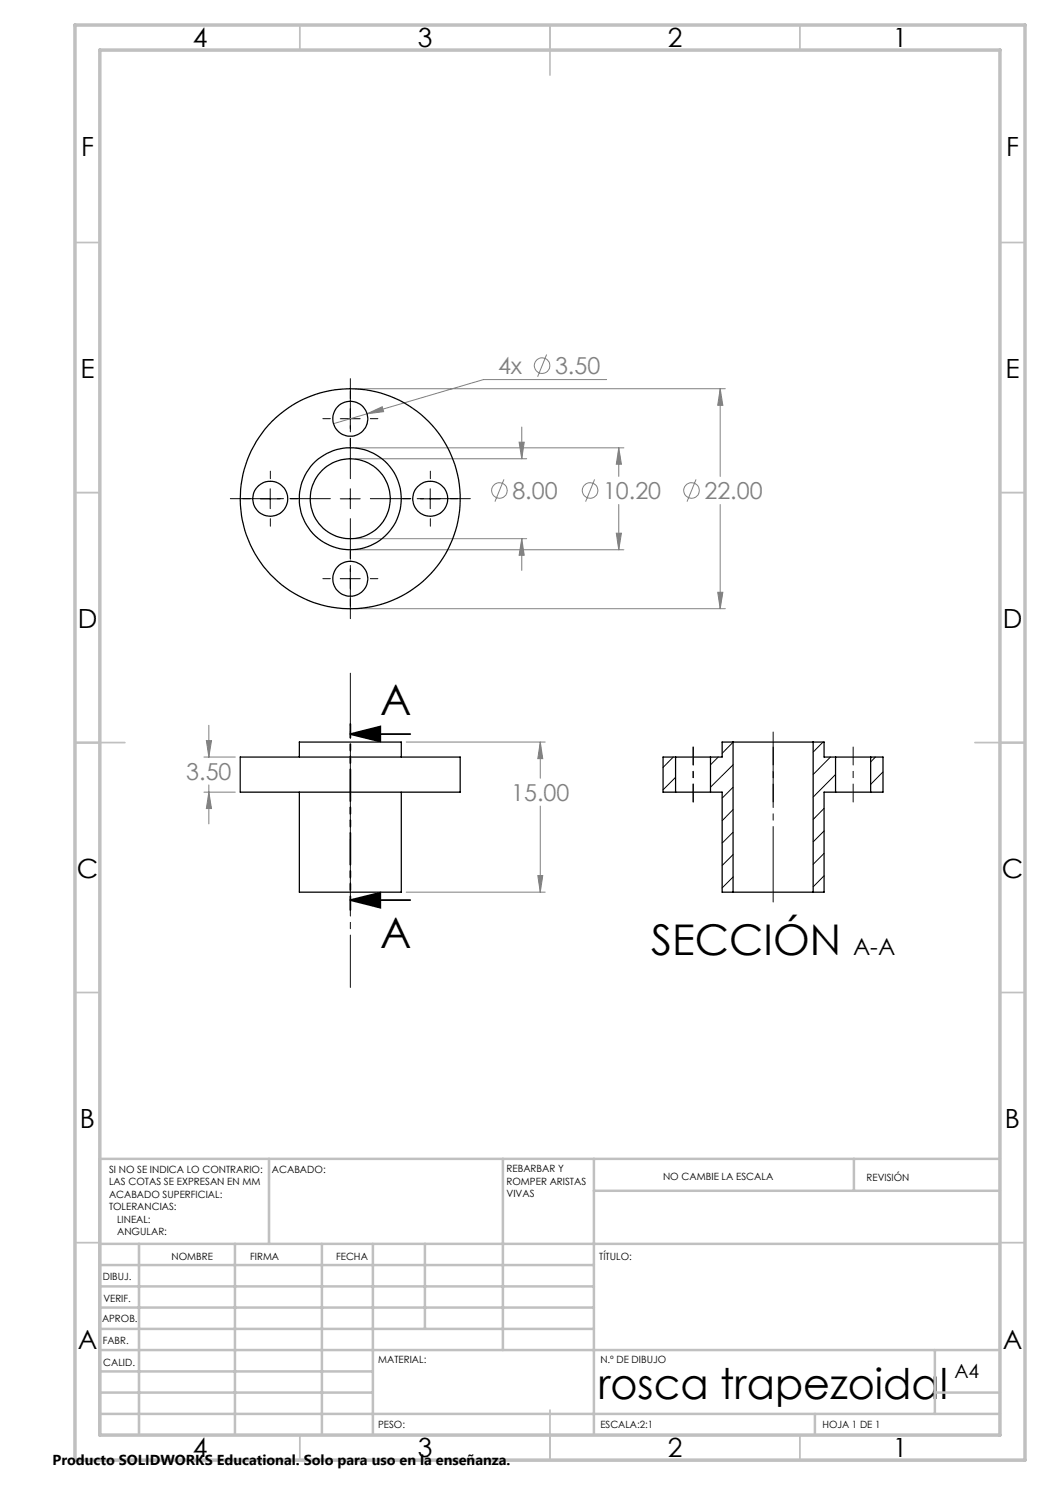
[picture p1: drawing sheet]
<svg xmlns="http://www.w3.org/2000/svg" width="210mm" height="297mm" viewBox="0 0 210 297" stroke-linecap="round" stroke-linejoin="round" font-family="sans-serif">
<g fill="none" stroke="#808080" stroke-width=".2">
<path d="M71 77.7h74.1M109.3 70.9l-1.8 4.4M121.3 75.9h-24.6l-30 8.8M144 77.7l.6 3.4h-1.1zM144 77.7v17.6M71 89.6h53.8M71 91.8h34.3M73.4 82.8l3-1.5 .3 1zM100.8 95.9l-1.8 4.4M103.8 88.4h1l-.4 3.4zM104.4 85.4v6.4M118.9 95.9l-1.8 4.4"/>
<path d="M123.8 89.6l.5 3.2h-1zM123.8 89.6v5.7M139.2 95.9l-1.8 4.4M71 110h53.8M71 107.7h34.3M104.4 107.7l.4 3.4h-1zM104.4 107.7v6.4M123.3 106.6h1l-.5 3.4zM123.8 100.9v9.1M143.5 118.5h1.1l-.6 3.2zM144 100.9v20.8M71 121.7h74.1"/>
<path d="M40.8 158.4h6.3M40.8 151.4h6.3M41.3 148.1h1l-.5 3.3zM41.8 158.4l.5 3.3h-1zM41.8 145.1v6.3M41.8 157v7.8M81.2 148.4h27.8M108.1 148.4l.4 3.3h-.9zM108.1 148.4v7.2M81.2 178.4h27.8M107.6 175.1h.9l-.4 3.3zM108.1 161.2v17.2"/>
<circle cx="108.4" cy="73.1" r="1.55"/>
<circle cx="99.9" cy="98.1" r="1.55"/>
<circle cx="118" cy="98.1" r="1.55"/>
<circle cx="138.3" cy="98.1" r="1.55"/>
</g>
<path d="M70.1 146.8l6-1.5v3zM70.1 146.8h12M70.1 180l6-1.5v3zM70.1 180h12" fill="none" stroke="#000" stroke-width=".35"/>
<path d="M66.1 99.7h-20M70.1 95.7v-20M74.1 99.7h20M70.1 103.7v20" fill="none" stroke="#000" stroke-width=".2" stroke-dasharray="15.2 1.3 1.3 1.3" stroke-dashoffset="7.1"/>
<g fill="none" stroke="#000" stroke-width=".2" stroke-dasharray="15.2 1.3 1.3 1.3">
<path d="M70.1 79.7v-1.5M50.1 99.7h-1.5M54.1 95.7v-1.5M58.1 99.7h1.5M66.1 83.7h-1.5M70.1 87.7v1.5M74.1 83.7h1.5M82.1 99.7h-1.5M86.1 95.7v-1.5M90.1 99.7h1.5M54.1 103.7v1.5M66.1 115.7h-1.5"/>
<path d="M70.1 111.7v-1.5M70.1 119.7v1.5M74.1 115.7h1.5M86.1 103.7v1.5"/>
</g>
<path d="M154.6 146.4v34" fill="none" stroke="#000" stroke-width=".2" stroke-dasharray="15.2 1.3 1.3 1.3" stroke-dashoffset=".1"/>
<path d="M138.6 160.4v-11M154.6 160.4v-11M170.6 160.4v-11" fill="none" stroke="#000" stroke-width=".2" stroke-dasharray="15.2 1.3 1.3 1.3" stroke-dashoffset="11.6"/>
<path d="M70.1 197.5v-62.9" fill="none" stroke="#000" stroke-width=".2" stroke-dasharray="15.2 1.3 1.3 1.3" stroke-dashoffset="4.8"/>
<path d="M52.1 99.8h4M54 97.8v3.9M68.1 99.8h3.9M68.1 83.7h3.9M70.1 81.7v4.1M70.1 97.8v3.9M84.1 99.8h4M86 97.8v3.9M68.1 115.7h3.9M70.1 113.8v4" fill="none" stroke="#000" stroke-width=".2"/>
<path d="M70.1 144.8v37.2" fill="none" stroke="#000" stroke-width=".35" stroke-dasharray="6.3 1.3 1.3 1.3 1.3 1.3" stroke-dashoffset="3.6"/>
<g fill="none" stroke="#c0c0c0" stroke-width=".35">
<path d="M60 5v5M110 5v10M160 5v5M15 48.5h5M200 48.5h5M15 98.5h5M200 98.5h5M15 148.5h10M195 148.5h10M15 198.5h5M200 198.5h5M15 248.5h5"/>
<path d="M200 248.5h5M60 287v5M110 282v10M160 287v5"/>
</g>
<g fill="none" stroke="#c0c0c0" stroke-width=".5">
<path d="M53.8 231.8v17M100.6 231.8v38.2M118.8 231.8v55.2M118.8 238.2h81.2M170.8 231.8v6.4M200 231.8h-180v55.2M20 248.8h180M20 257.3h98.8M20 253h98.8M27.8 248.8v38.2M47 248.8v38.2M64.4 248.8v38.2"/>
<path d="M74.6 248.8v38.2M85 248.8v17M20 265.8h98.8M20 261.5h98.8M20 278.5h54.6M20 274.3h54.6M20 270h180M187 278.5h13M187 270v12.8M20 282.8h180M163 282.8v4.2"/>
</g>
<path d="M15 5h190v287h-190zM20 10h180v277h-180z" fill="none" stroke="#c0c0c0" stroke-width=".7"/>
<path d="M70.1 146.8l6-1.5v3zM70.1 180l6-1.5v3z" fill="#000"/>
<path d="M108.1 148.4l.4 3.3h-.9zM107.6 175.1h.9l-.4 3.3zM41.8 158.4l.5 3.3h-1zM41.3 148.1h1l-.5 3.3zM73.4 82.8l3.3-.5-.3-1zM144 77.7l.6 3.4h-1.1zM143.5 118.5h1.1l-.6 3.2zM123.8 89.6l.5 3.2h-1zM123.3 106.6h1l-.5 3.4zM103.8 88.4h1l-.4 3.4zM104.4 107.7l.4 3.4h-1z" fill="#808080"/>
<g fill="none" stroke="#000" stroke-width=".25">
<path d="M48 151.4h44v7h-44zM59.9 151.4v-3h20.4v3M59.9 158.4v20h20.4v-20M135.1 158.4h7M135.1 151.4h7M135.1 151.4h-2.5v7h2.5M135.1 151.4v7M142.1 158.4h2.3v20h2.2M142.1 151.4v7M146.6 148.4h16M146.6 148.4h-2.2v3h-2.3M146.6 148.4v30"/>
<path d="M162.6 148.4h2.2v3h2.3M162.6 148.4v30M167.1 158.4h7M167.1 151.4h7M167.1 158.4h-2.3v20h-2.2M167.1 151.4v7M174.1 151.4h2.5v7h-2.5M174.1 151.4v7M146.6 178.4h16"/>
<circle cx="54" cy="99.8" r="3.5"/>
<circle cx="70" cy="99.8" r="8"/>
<circle cx="70.1" cy="99.8" r="10.2"/>
<circle cx="70.1" cy="99.8" r="22"/>
<circle cx="70.1" cy="83.8" r="3.5"/>
<circle cx="86" cy="99.8" r="3.5"/>
<circle cx="70.1" cy="115.8" r="3.5"/>
</g>
<g fill="none" stroke="#000" stroke-width=".2">
<path d="M134.7 151.4l-2.1 2.1M135.1 155.5l-2.5 2.5M143.7 151.4l-1.6 1.6M146.6 148.4l-2.2 2.3M146.6 153l-4.5 4.4M146.6 157.4l-2.2 2.2M164.6 148.4l-2 2M166.1 151.4l-3.5 3.5M167.1 154.9l-4.5 4.5M175.1 151.4l-1 1M176.6 154.4l-2.5 2.5M146.6 161.9l-2.2 2.2"/>
<path d="M146.6 166.4l-2.2 2.2M146.6 170.9l-2.2 2.2M146.6 175.4l-2.2 2.2M164.8 161.7l-2.2 2.2M164.8 166.2l-2.2 2.2M164.8 170.7l-2.2 2.2M164.8 175.2l-2.2 2.2"/>
</g>
<g font-size="8.5">
<text x="76.1" y="143">A</text>
<text x="76.1" y="189.6">A</text>
<text x="130.2" y="191">SECCIÓN</text>
<text x="119.6" y="279.7">rosca trapezoidal</text>
</g>
<g font-size="5.3">
<text x="38.5" y="9.5">4</text>
<text x="83.5" y="9.5">3</text>
<text x="133.6" y="9.5">2</text>
<text x="178.6" y="9.5">1</text>
<text x="16.2" y="31.3">F</text>
<text x="201.2" y="31.3">F</text>
<text x="16.1" y="75.5">E</text>
<text x="201.1" y="75.5">E</text>
<text x="15.5" y="125.5">D</text>
<text x="200.5" y="125.5">D</text>
<text x="15.4" y="175.5">C</text>
<text x="200.4" y="175.5">C</text>
<text x="16" y="225.5">B</text>
<text x="201" y="225.5">B</text>
<text x="15.5" y="269.8">A</text>
<text x="200.5" y="269.8">A</text>
<text x="38.5" y="291.5">4</text>
<text x="83.5" y="291.5">3</text>
<text x="133.6" y="291.5">2</text>
<text x="178.6" y="291.5">1</text>
</g>
<g font-size="4.7" fill="#808080">
<text x="99.6" y="74.8">4x</text>
<text x="111" y="74.8">3.50</text>
<text x="102.5" y="99.8">8.00</text>
<text x="120.6" y="99.8">10.20</text>
<text x="140.9" y="99.8">22.00</text>
<text x="37.3" y="156">3.50</text>
<text x="102.3" y="160.2">15.00</text>
</g>
<text font-size="4.7" x="170.6" y="190.9">A-A</text>
<text font-size="3.9" x="190.9" y="275.5">A4</text>
<text font-size="2.9" x="10.5" y="292.9">Producto SOLIDWORKS Educational. Solo para uso en la enseñanza.</text>
<g font-size="2">
<text x="21.8" y="234.6">SI NO SE INDICA LO CONTRARIO:</text>
<text x="21.8" y="237.1">LAS COTAS SE EXPRESAN EN MM</text>
<text x="21.8" y="239.6">ACABADO SUPERFICIAL:</text>
<text x="54.4" y="234.6">ACABADO:</text>
<text x="101.3" y="234.5">REBARBAR Y</text>
<text x="101.3" y="237">ROMPER ARISTAS</text>
<text x="101.3" y="239.5">VIVAS</text>
<text x="132.6" y="236">NO CAMBIE LA ESCALA</text>
<text x="173.3" y="236.2">REVISIÓN</text>
<text x="21.8" y="242.1">TOLERANCIAS:</text>
<text x="23.4" y="244.6">LINEAL:</text>
<text x="23.4" y="247.1">ANGULAR:</text>
<text x="34.3" y="252">NOMBRE</text>
<text x="50" y="251.9">FIRMA</text>
<text x="67.2" y="251.9">FECHA</text>
<text x="119.9" y="251.9">TÍTULO:</text>
<text x="20.6" y="256.1">DIBUJ.</text>
<text x="20.7" y="260.3">VERIF.</text>
<text x="20.4" y="264.4">APROB.</text>
<text x="20.5" y="268.8">FABR.</text>
<text x="20.7" y="273.1">CALID.</text>
<text x="75.6" y="272.5">MATERIAL:</text>
<text x="120.1" y="272.5">N.º DE DIBUJO</text>
<text x="75.6" y="285.5">PESO:</text>
<text x="120.1" y="285.6">ESCALA:2:1</text>
<text x="164.5" y="285.6">HOJA 1 DE 1</text>
</g>
</svg>
